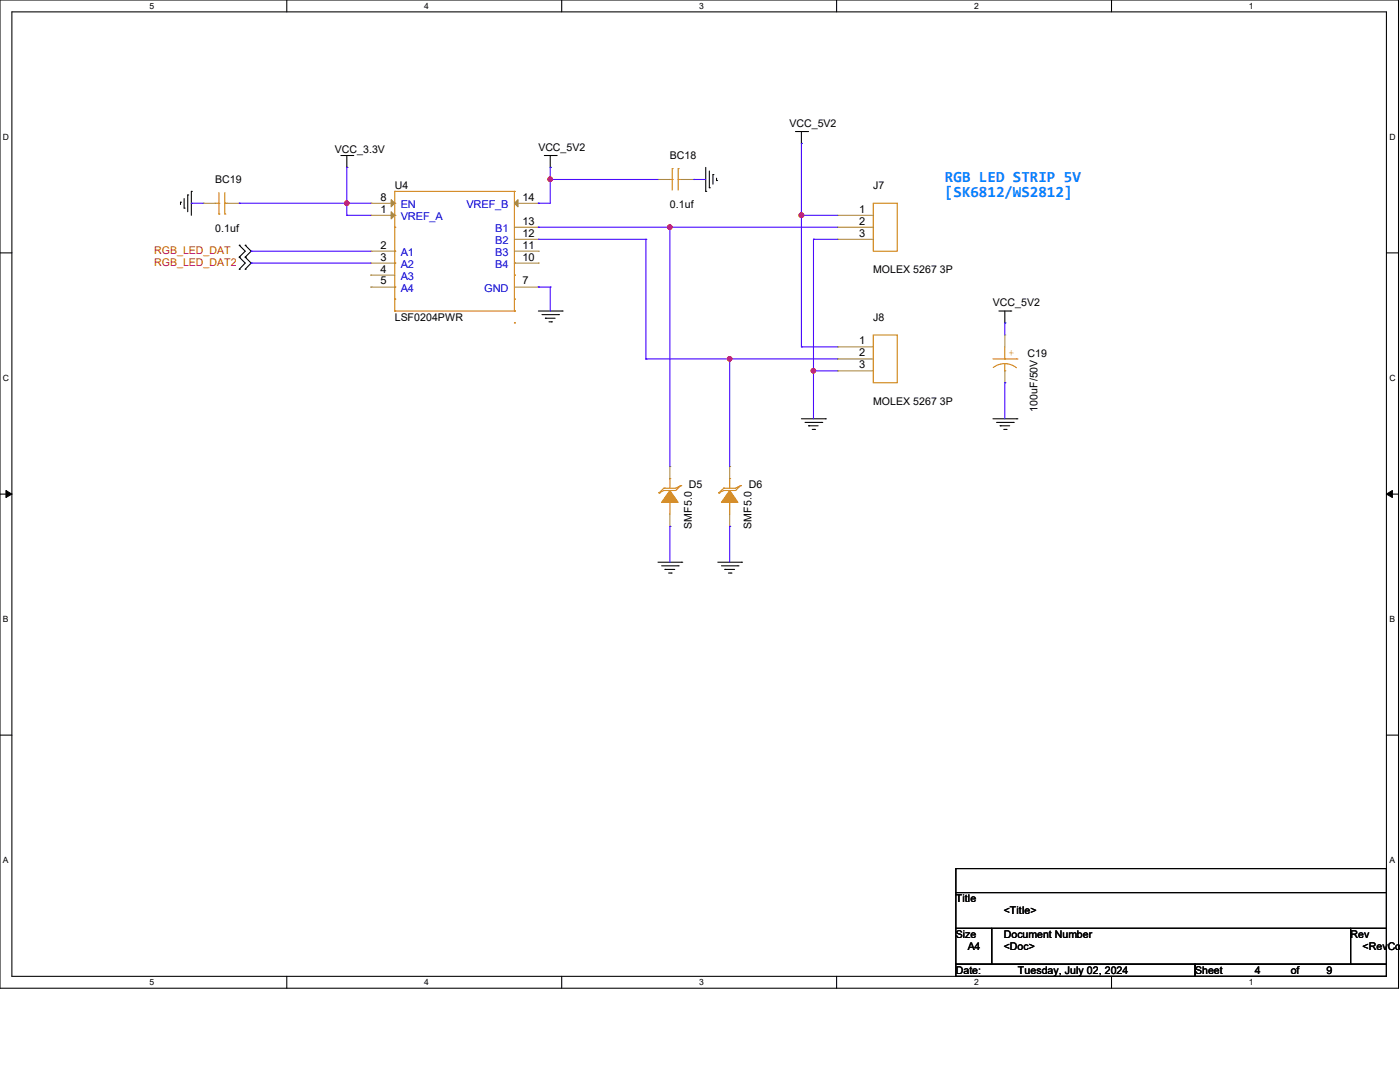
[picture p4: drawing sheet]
<svg xmlns="http://www.w3.org/2000/svg" width="279mm" height="216mm" viewBox="0 0 279 216" stroke-linecap="round" stroke-linejoin="round" font-family="sans-serif">
<path d="M0 0h279.1v197.2h-279.1zM2.4 2.4h274.3v192.4h-274.3z" fill="none" stroke="#000" stroke-width=".21"/>
<g fill="#fff">
<path d="M29.8 .3h.9v1.9h-.9z"/>
<path d="M29.8 195.1h.9v1.9h-.9z"/>
</g>
<path d="M57.2 0v2.4M57.2 194.8v2.4" fill="none" stroke="#000" stroke-width=".21"/>
<g fill="#fff">
<path d="M84.7 .3h.9v1.9h-.9z"/>
<path d="M84.7 195.1h.9v1.9h-.9z"/>
</g>
<path d="M112.1 0v2.4M112.1 194.8v2.4" fill="none" stroke="#000" stroke-width=".21"/>
<g fill="#fff">
<path d="M139.5 .3h1v1.9h-1z"/>
<path d="M139.5 195.1h1v1.9h-1z"/>
</g>
<path d="M167 0v2.4M167 194.8v2.4" fill="none" stroke="#000" stroke-width=".21"/>
<g fill="#fff">
<path d="M194.4 .3h.9v1.9h-.9z"/>
<path d="M194.4 195.1h.9v1.9h-.9z"/>
</g>
<path d="M221.8 0v2.4M221.8 194.8v2.4" fill="none" stroke="#000" stroke-width=".21"/>
<g fill="#fff">
<path d="M249.3 .3h.9v1.9h-.9z"/>
<path d="M249.3 195.1h.9v1.9h-.9z"/>
<path d="M.6 26.4h1.2v1.9h-1.2z"/>
<path d="M277.3 26.4h1.2v1.9h-1.2z"/>
<path d="M.6 74.5h1.2v1.9h-1.2z"/>
<path d="M277.3 74.5h1.2v1.9h-1.2z"/>
</g>
<path d="M0 50.5h2.4M276.7 50.5h2.4" fill="none" stroke="#000" stroke-width=".21"/>
<g fill="#fff">
<path d="M.6 122.6h1.1v1.9h-1.1z"/>
<path d="M277.3 122.6h1.1v1.9h-1.1z"/>
</g>
<path d="M0 98.6h2.4M276.7 98.6h2.4" fill="none" stroke="#000" stroke-width=".21"/>
<path d="M1.2 97.9l1.2 .7-1.2 .7zM276.7 98.6l1.2-.7v1.4z" fill="#000" stroke="#000" stroke-width=".2"/>
<g fill="#fff">
<path d="M.6 170.7h1.1v1.9h-1.1z"/>
<path d="M277.3 170.7h1.1v1.9h-1.1z"/>
</g>
<g fill="none" stroke="#000" stroke-width=".21">
<path d="M36.7 39.6v1.9M37.5 38.9h.1M37.5 38.9v3.3M38.2 38.2h.1M38.2 38.2v4.8M68 31h2.4M69.2 33.4h.1M69.2 31v2.4M70.4 31h.1M108.6 31h2.4M109.8 33.4h.1M109.8 31v2.4"/>
<path d="M111 31h.1M140.8 38.2h.1M140.8 33.4v4.8M141.6 37.5h.1M141.6 34.1v3.4M142.3 34.8h.1M142.3 34.8v1.9M143 36h.1M143 35.6v.4M158.7 26.2h2.5M159.9 28.6h.1M159.9 26.2v2.4"/>
<path d="M161.2 26.2h.1M36 40.3h.1M36 40.3v.5M36.7 41.5h.1M47.8 48.9h.1M47.8 51.3h.1M47.8 53.7h.1M47.8 48.9l1.1 1.2-1.1 1.2M47.8 51.3l1.1 1.2-1.1 1.2M48.9 51.3h.1M48.9 48.9h.1M48.9 53.7h.1"/>
<path d="M48.9 48.9l1.2 1.2-1.2 1.2M48.9 51.3l1.2 1.2-1.2 1.2M107.4 62.1h4.8M108.2 62.8h3.3M108.8 63.5h.1M108.8 63.5h2M109.6 64.2h.5M110.1 64.2h.1M111.5 62.8h.1M112.2 62.1h.1M199.3 62.1h2.4M200.5 64.4h.1"/>
<path d="M200.5 62.1v2.3M201.7 62.1h.1M159.9 83.6h4.8M160.7 84.3h3.3M161.4 85h.1M161.4 85h1.9M162.1 85.7h.5M162.6 85.7h.1M164 84.3h.1M164.7 83.6h.1M198.2 83.6h4.7M198.9 84.3h3.3"/>
<path d="M199.6 85h.1M199.6 85h1.9M200.3 85.7h.5M200.8 85.7h.1M202.2 84.3h.1M202.9 83.6h.1M131.3 112.2h4.8M132 112.9h3.3M132.7 113.6h.1M132.7 113.6h2M133.4 114.3h.5M133.9 114.3h.1"/>
<path d="M135.3 112.9h.1M136.1 112.2h.1M143.3 112.2h4.7M144 112.9h3.3M144.7 113.6h.1M144.7 113.6h1.9M145.4 114.3h.5M145.9 114.3h.1M147.3 112.9h.1M148 112.2h.1M0 146.7h2.4M276.7 146.7h2.4"/>
<path d="M190.8 173.3h85.9v4.8h-85.9zM190.8 178.1h85.9v7.2h-85.9zM190.8 185.3h7.1v7.1h-7.1zM190.8 192.4h47.7v2.4h-47.7zM197.9 185.3h71.6v7.1h-71.6zM238.5 192.4h38.2v2.4h-38.2zM269.5 185.3h7.2v7.1h-7.2z"/>
</g>
<g fill="none" stroke="#cc8006" stroke-width=".21">
<path d="M43.7 38.4v4.3M44.9 38.4v4.3M78.8 38.2h.1M78.8 38.2h23.9M78.8 38.2v23.9M102.7 38.2h.1M102.7 38.2v23.9M133.7 35.8h.5M134.2 35.8h.1M134.2 33.7h.1M134.2 33.7v4.2M135.3 33.7h.1"/>
<path d="M135.3 35.8h.1M135.3 35.8h.8M135.3 33.7v4.2M43 40.6h.7M43.7 42.7h.1M43.7 40.6h.1M44.9 40.6h.1M44.9 42.7h.1M44.9 40.6h.4M78.8 40.6h.1M78.8 43h.1M78.8 45.3h.1"/>
<path d="M78.8 50.1h.1M78.8 52.5h.1M78.8 57.3h.1M78.8 59.7h.1M102.7 52.5h.1M102.7 54.9h.1M102.7 59.7h.1M174.3 40.6h4.8v9.5h-4.8zM78.8 62.1h.1M78.8 62.1h23.9M102.7 62.1h.1M102.7 64.4h.1"/>
<path d="M174.3 66.8h4.8v9.6h-4.8zM198.2 71.6h4.7M200.5 74h.1M200.5 71.6h.1M200.5 72.6l1.5 .3 .9 .5M200.5 72.6l-1 .1-1.3 .6M200.5 69.2v2.4M200.5 72.6v1.4M202.9 71.6h.1M131.5 98.3h.1M132.5 97.4h.1M132.5 97.9h.1"/>
<path d="M132.5 97.4l-1 .9M132.5 97.9l-1 .4M133.7 95.5h.1M133.7 95.5v1.9M135.8 96.9h.1M135.8 96.9l-.9 .5h-2.4M135.8 96.9l-.9 1h-2.4M143.5 98.3h.1M144.4 97.4h.1M144.4 97.9h.1M144.4 97.4l-.9 .9M144.4 97.9l-.9 .4"/>
<path d="M145.6 95.5h.1M145.6 95.5v1.9M147.8 96.9h.1M147.8 96.9l-1 .5h-2.4M147.8 96.9l-1 1h-2.4M133.7 100.2h.1M133.7 100.2v2.5M145.6 100.2h.1M145.6 100.2v2.5"/>
</g>
<g fill="#a84" stroke="#a84" stroke-width=".21">
<path d="M78.1 42.2l.7 .8-.7 .7z"/>
<path d="M78.1 39.8l.7 .8-.7 .7z"/>
<path d="M102.7 40.6l.7-.8v1.5z"/>
</g>
<g fill="none" stroke="#a84" stroke-width=".21">
<path d="M131.3 35.8h.1M131.3 35.8h2.4M136.1 35.8h2.4M138.5 35.8h.1M40.6 40.6h.1M40.6 40.6h2.4M45.3 40.6h2.5M47.8 40.6h.1M74 43h.1M74 50.1h.1M74 52.5h.1M74 54.9h.1"/>
<path d="M74 57.3h.1M74 40.6h.1M74 43h4.8M74 50.1h4.8M74 52.5h4.8M74 54.9h4.8M74 57.3h4.8M74 40.6h4.8M102.7 50.1h4.7M102.7 52.5h4.7M102.7 57.3h4.7M102.7 40.6h4.7"/>
<path d="M102.7 47.8h4.7M102.7 45.3h4.7M107.4 57.3h.1M107.4 52.5h.1M107.4 50.1h.1M107.4 47.8h.1M107.4 45.3h.1M107.4 40.6h.1M167.1 43h.1M167.1 45.3h.1M167.1 47.8h.1M167.1 43h7.2"/>
<path d="M167.1 47.8h7.2M167.1 45.3h7.2M167.1 69.2h.1M167.1 71.6h.1M167.1 74h.1M167.1 69.2h7.2M167.1 71.6h7.2M167.1 74h7.2M200.5 66.8h.1M200.5 76.4h.1M200.5 66.8v2.4M200.5 74v2.4"/>
<path d="M133.7 93.1h.1M133.7 93.1v2.4M145.6 93.1h.1M145.6 93.1v2.4M133.7 105h.1M133.7 102.7v2.3M145.6 105h.1M145.6 102.7v2.3"/>
</g>
<g fill="#cc8006" stroke="#cc8006" stroke-width=".21">
<path d="M133.7 97.9l1.6 2.3h-3.3z" fill-rule="evenodd"/>
<path d="M145.6 97.9l1.7 2.3h-3.3z" fill-rule="evenodd"/>
</g>
<g fill="none" stroke="#4200ff" stroke-width=".21">
<path d="M69.2 33.4h.1M69.2 33.4v9.6M109.8 33.4h.1M109.8 35.8h.1M109.8 33.4v7.2h-2.4M109.8 35.8h21.5M138.5 35.8h.1M138.5 35.8h2.3M159.9 28.6h.1M159.9 28.6v40.6M38.2 40.6h.1M38.2 40.6h2.4"/>
<path d="M47.8 40.6h.1M47.8 40.6h26.2M50.1 50.1h.1M50.1 52.5h.1M50.1 50.1h23.9M50.1 52.5h23.9M69.2 40.6h.1M69.2 43h.1M69.2 43h4.8M107.4 45.3h.1M107.4 40.6h.1M107.4 57.3h.1"/>
<path d="M107.4 45.3h59.7M107.4 47.8h21.5M107.4 57.3h2.4M109.8 57.3h.1M109.8 57.3v4.8M128.9 47.8h.1M128.9 47.8v23.8M133.7 45.3h.1M133.7 45.3v47.8M159.9 43h.1M159.9 43h7.2M162.3 47.8h.1"/>
<path d="M162.3 47.8v35.8M162.3 47.8h4.8M128.9 71.6h.1M128.9 71.6h38.2M145.6 71.6h.1M145.6 71.6v21.5M159.9 69.2h.1M159.9 69.2h7.2M162.3 74h.1M162.3 74h4.8M200.5 64.4h.1M200.5 76.4h.1"/>
<path d="M200.5 64.4v2.4M200.5 76.4v7.2M133.7 105h.1M133.7 105v7.2M145.6 105h.1M145.6 105v7.2"/>
</g>
<g fill="#f00" stroke="#f00" stroke-width=".21">
<circle cx="159.9" cy="42.9" r=".47"/>
<circle cx="145.6" cy="71.6" r=".44"/>
<circle cx="162.3" cy="74" r=".44"/>
<circle cx="69.2" cy="40.6" r=".44"/>
<circle cx="133.7" cy="45.3" r=".44"/>
<circle cx="109.8" cy="35.8" r=".44"/>
</g>
<g font-size="3.1" fill="#0080ff">
<text x="188.6" y="36.2">RGB LED STRIP 5V</text>
<text x="188.6" y="39.3">[SK6812/WS2812]</text>
</g>
<g font-size="2.2">
<text x="75.9" y="40">8</text>
<text x="104.3" y="40">14</text>
<text x="75.9" y="42.5">1</text>
<text x="104.3" y="47.2">12</text>
<text x="104.3" y="44.8">13</text>
<text x="171.4" y="42.5">1</text>
<text x="171.4" y="44.8">2</text>
<text x="171.4" y="47.2">3</text>
<text x="75.9" y="49.6">2</text>
<text x="75.9" y="52">3</text>
<text x="104.3" y="52">10</text>
<text x="104.3" y="49.6">11</text>
<text x="75.9" y="54.4">4</text>
<text x="75.9" y="56.8">5</text>
<text x="104.3" y="56.8">7</text>
<text x="171.4" y="68.7">1</text>
<text x="171.4" y="71.1">2</text>
<text x="171.4" y="73.5">3</text>
</g>
<g font-size="2.2" fill="#00c">
<text x="80" y="41.6">EN</text>
<text x="93.1" y="41.6">VREF_B</text>
<text x="80" y="44">VREF_A</text>
<text x="98.8" y="46.4">B1</text>
<text x="80" y="51.1">A1</text>
<text x="80" y="53.5">A2</text>
<text x="98.8" y="53.5">B4</text>
<text x="98.8" y="51.1">B3</text>
<text x="98.8" y="48.8">B2</text>
<text x="80" y="55.9">A3</text>
<text x="80" y="58.3">A4</text>
<text x="96.6" y="58.3">GND</text>
</g>
<g font-size="2.1">
<text x="157.6" y="25.3">VCC_5V2</text>
<text x="66.8" y="30.6">VCC_3.3V</text>
<text x="107.4" y="30.1">VCC_5V2</text>
<text x="133.7" y="31.8">BC18</text>
<text x="43" y="36.5">BC19</text>
<text x="78.8" y="37.8">U4</text>
<text x="133.7" y="41.6">0.1uf</text>
<text x="174.3" y="37.8">J7</text>
<text x="43" y="46.4">0.1uf</text>
<text x="174.3" y="54.4">MOLEX 5267 3P</text>
<text x="78.8" y="64">LSF0204PWR</text>
<text x="174.3" y="64">J8</text>
<text x="198.2" y="61.1">VCC_5V2</text>
<text x="205.1" y="71.2">C19</text>
<text x="174.3" y="80.7">MOLEX 5267 3P</text>
<text x="207.1" y="82.1" transform="rotate(-90 207.1 82.1)">100uF/50V</text>
<text x="137.5" y="97.5">D5</text>
<text x="149.4" y="97.5">D6</text>
<text x="138" y="105.5" transform="rotate(-90 138 105.5)">SMF5.0</text>
<text x="150" y="105.5" transform="rotate(-90 150 105.5)">SMF5.0</text>
<text x="190.8" y="180">Title</text>
<text x="200.3" y="182.4">&lt;Title&gt;</text>
<text x="190.8" y="187.2">Size</text>
<text x="193.1" y="189.6">A4</text>
<text x="200.3" y="187.2">Document Number</text>
<text x="200.3" y="189.6">&lt;Doc&gt;</text>
<text x="269.5" y="187.2">Rev</text>
<text x="271.9" y="189.6">&lt;RevCod</text>
<text x="190.8" y="194.4">Date:</text>
<text x="203.2" y="194.4">Tuesday, July 02, 2024</text>
<text x="238.5" y="194.4">Sheet</text>
<text x="250.4" y="194.4">4</text>
<text x="257.6" y="194.4">of</text>
<text x="264.7" y="194.4">9</text>
</g>
<g font-size="2.1" fill="#f00">
<text x="30.8" y="50.6">RGB_LED_DAT</text>
<text x="30.8" y="53">RGB_LED_DAT2</text>
</g>
<text font-size="2.1" fill="#cc8006" x="201.3" y="71.1">+</text>
<g font-size="1.7">
<text x="29.8" y="1.8">5</text>
<text x="84.7" y="1.8">4</text>
<text x="139.5" y="1.8">3</text>
<text x="194.4" y="1.8">2</text>
<text x="249.3" y="1.8">1</text>
<text x=".6" y="27.9">D</text>
<text x="277.3" y="27.9">D</text>
<text x=".6" y="76">C</text>
<text x="277.3" y="76">C</text>
<text x=".6" y="124.2">B</text>
<text x="277.3" y="124.2">B</text>
<text x=".6" y="172.3">A</text>
<text x="277.3" y="172.3">A</text>
<text x="29.8" y="196.6">5</text>
<text x="84.7" y="196.6">4</text>
<text x="139.5" y="196.6">3</text>
<text x="194.4" y="196.6">2</text>
<text x="249.3" y="196.6">1</text>
</g>
</svg>
